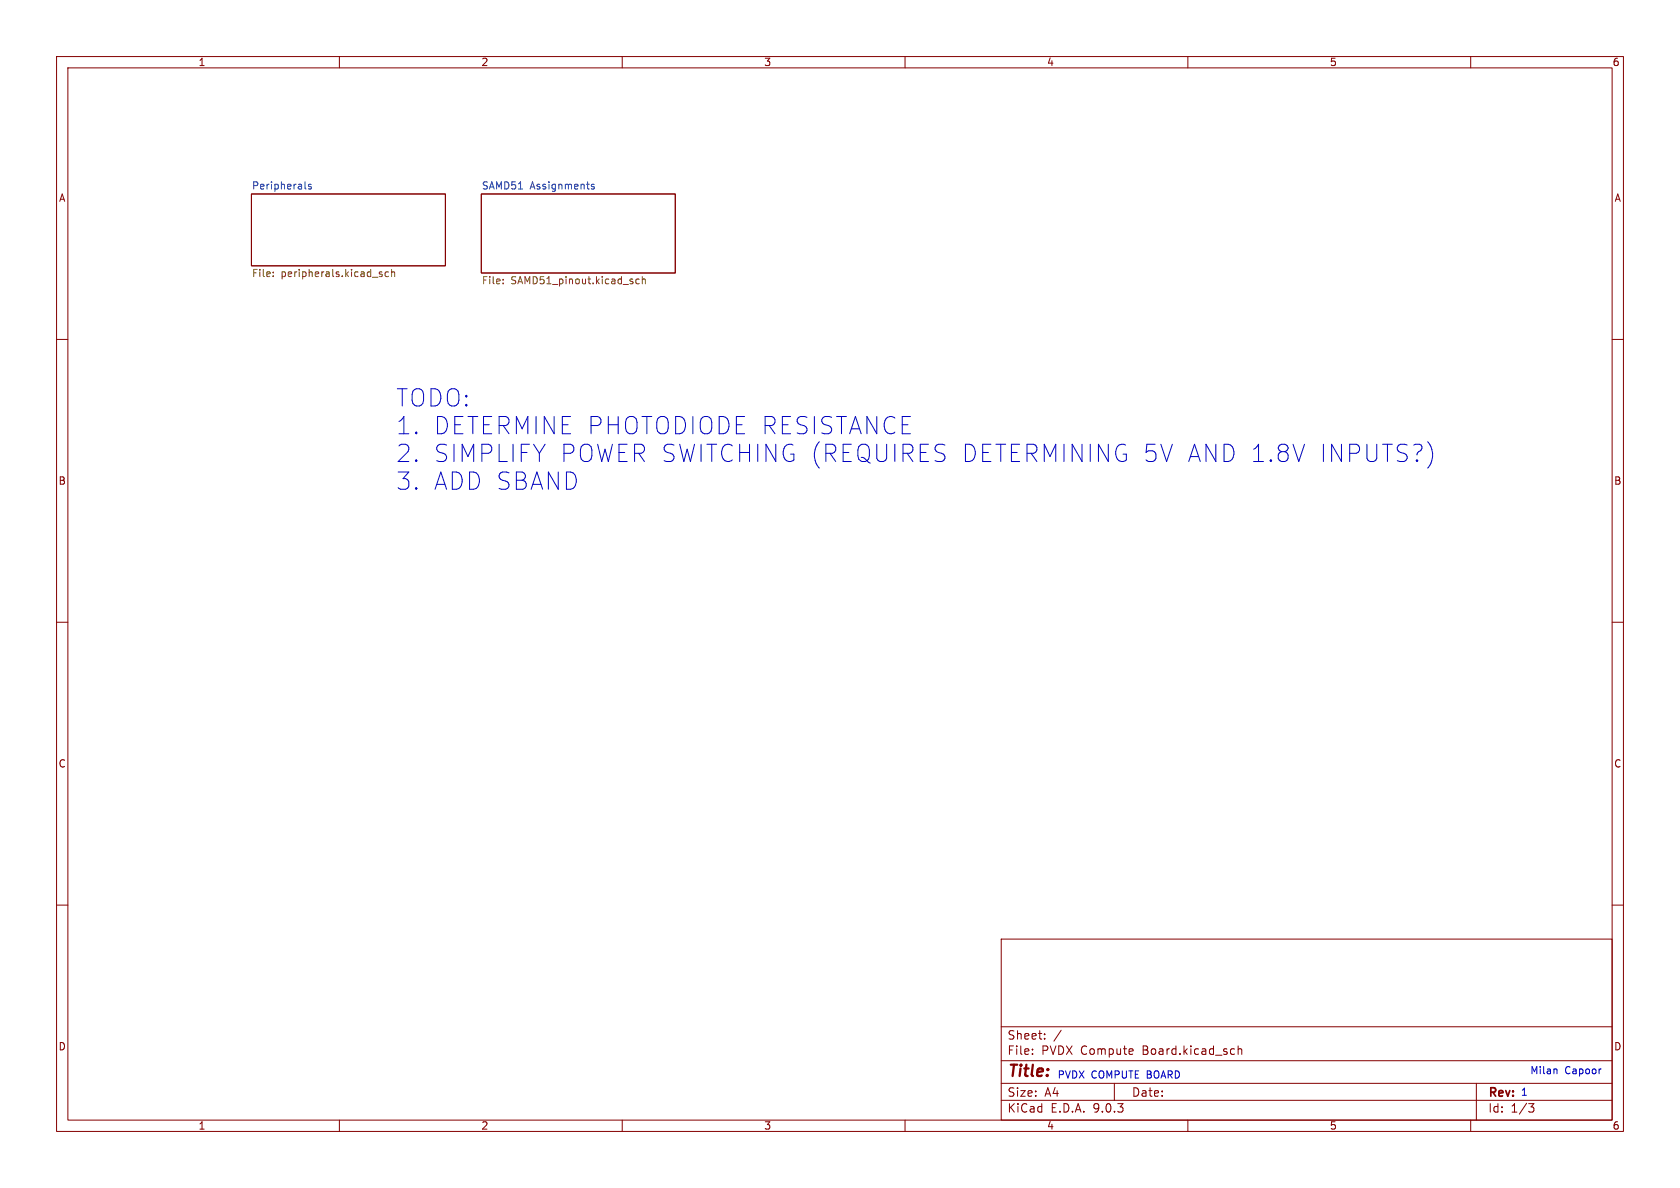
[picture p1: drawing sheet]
<svg xmlns="http://www.w3.org/2000/svg" width="297mm" height="210mm" viewBox="0 0 297 210" stroke-linecap="round" stroke-linejoin="round" font-family="sans-serif">
<g fill="none" stroke="#840000" stroke-width=".18">
<path d="M10 10h277v190h-277zM12 12h273v186h-273zM60 10v2M110 10v2M160 10v2M210 10v2M260 10v2M44.4 34.3h34.3v12.7h-34.3zM85.1 34.3h34.3v14h-34.3zM10 60h2M285 60h2M10 110h2"/>
<path d="M285 110h2M10 160h2M177 166h108v32h-108zM285 160h2M60 198v2M110 198v2M160 198v2M177 194.5h108M177 191.5h108M177 187.5h108M177 181.5h108M182.5 186.3v.1"/>
<path d="M182.5 185.5v.1M184.7 183.6v.1M184.7 182.8v.1M187.6 182.1l-1.3 2M197 191.5v3M200.1 185.4l.2 .4-.7 .1M200.2 186.3l-.1 .1M210 198v2M218.1 185.4l.1 .1M218.2 186.3l-.1 .1M218.9 184.9v1.5M218.9 185.5l.2-.1 .4 .1v.9"/>
<path d="M260 198v2M261 191.5v6.5M270.2 195.1h1l-.5 .6 .4 .1 .1 .5-.3 .3h-.4"/>
</g>
<path d="M53.9 33.2l.2 .2M55 32.6h-.3l-.2 .1 .1 .2 .4 .2v.3h-.5M105 32.6h-.3l-.2 .1 .1 .2 .4 .2v.3h-.5" fill="none" stroke="#006464" stroke-width=".18"/>
<path d="M48.3 48.8v.1M48.3 48.1v.1M67.2 48.5h.3l.1 .2-.2 .2h-.2M67.2 48.1h.3M68.7 48.1h-.4l-.2 .2 .1 .5h.5M69.2 48.2l.2-.1h.3l.1 .8M69.2 47.6v1.3M88.9 50v.2M88.9 49.4v.1M113 49.4l-.4-.1-.2 .3 .1 .5h.5M113.6 49.4l.1-.1 .3 .1 .1 .8M113.6 48.9v1.3" fill="none" stroke="#725600" stroke-width=".18"/>
<path d="M230.6 78.5l-1 3.1M252.4 78.1a3.5 3.5 0 0 1 0 4.6M275.1 189l.2 .1v.7M282.9 189h.2" fill="none" stroke="#0000c2" stroke-width=".18"/>
<g font-size="4.2" fill="#0000c2">
<text x="69.8" y="72.1">TODO:</text>
<text x="69.8" y="77">1.</text>
<text x="76.4" y="77">DETERMINE PHOTODIODE RESISTANCE</text>
<text x="69.8" y="81.9">2.</text>
<text x="76.4" y="81.9">SIMPLIFY POWER SWITCHING (REQUIRES DETERMINING 5V AND 1.8V</text>
<text x="231.8" y="81.9">INPUTS?)</text>
<text x="69.8" y="86.8">3.</text>
<text x="76.4" y="86.8">ADD SBAND</text>
</g>
<text font-size="2.8" fill="#840000" x="178" y="190.9">Title:</text>
<g font-size="2.1" fill="#840000">
<text x="178" y="184">Sheet:</text>
<text x="178" y="186.7">File:</text>
<text x="184.1" y="186.7">PVDX Compute</text>
<text x="202.1" y="186.7">Board.kicad_sch</text>
<text x="178" y="196.9">KiCad</text>
<text x="178" y="194.1">Size:</text>
<text x="184.7" y="194.1">A4</text>
<text x="185.7" y="196.9">E.D.A.</text>
<text x="193.3" y="196.9">9.0.3</text>
<text x="200" y="194.1">Date:</text>
<text x="263" y="194.3">Rev:</text>
<text x="263" y="196.9">Id:</text>
<text x="267.1" y="196.9">1/3</text>
</g>
<g font-size="1.8" fill="#840000">
<text x="35" y="11.9">1</text>
<text x="85" y="11.9">2</text>
<text x="135" y="11.9">3</text>
<text x="185" y="11.9">4</text>
<text x="235" y="11.9">5</text>
<text x="285" y="11.9">6</text>
<text x="10.3" y="35.9">A</text>
<text x="285.3" y="35.9">A</text>
<text x="10.3" y="85.9">B</text>
<text x="285.3" y="85.9">B</text>
<text x="10.3" y="135.9">C</text>
<text x="285.3" y="135.9">C</text>
<text x="10.3" y="185.9">D</text>
<text x="285.3" y="185.9">D</text>
<text x="35" y="199.9">1</text>
<text x="85" y="199.9">2</text>
<text x="135" y="199.9">3</text>
<text x="185" y="199.9">4</text>
<text x="235" y="199.9">5</text>
<text x="285" y="199.9">6</text>
</g>
<g font-size="1.8" fill="#006464">
<text x="44.4" y="33.6">Peripherals</text>
<text x="85.1" y="33.6">SAMD51</text>
<text x="93.7" y="33.6">Assignments</text>
</g>
<g font-size="1.8" fill="#725600">
<text x="44.4" y="49.3">File:</text>
<text x="49.7" y="49.3">peripherals.kicad_sch</text>
<text x="85.1" y="50.6">File:</text>
<text x="90.3" y="50.6">SAMD51_pinout.kicad_sch</text>
</g>
<g font-size="1.8" fill="#0000c2">
<text x="186.9" y="190.9">PVDX COMPUTE BOARD</text>
<text x="270.4" y="190.1">Milan</text>
<text x="276.6" y="190.1">Capoor</text>
<text x="268.8" y="193.9">1</text>
</g>
</svg>
